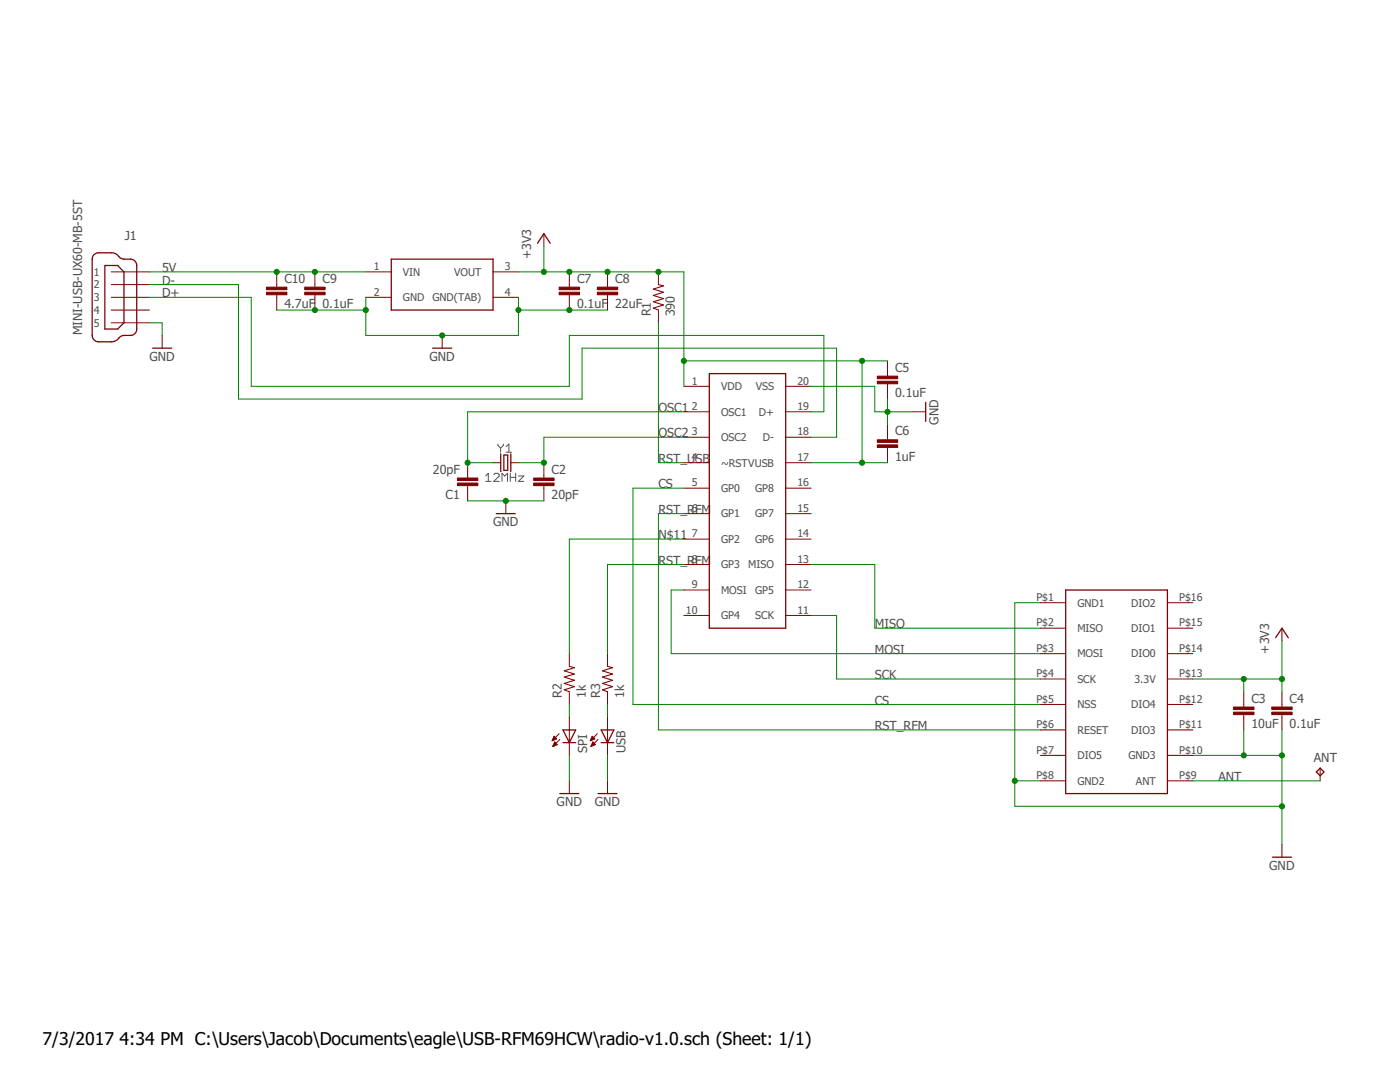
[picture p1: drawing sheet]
<svg xmlns="http://www.w3.org/2000/svg" width="279mm" height="216mm" viewBox="0 0 279 216" stroke-linecap="round" stroke-linejoin="round" font-family="sans-serif">
<g fill="none" stroke="#505050" stroke-width=".2">
<path d="M96.9 95l.6-.6v1.7M96.9 96.1h1.1M98.6 94.7l.2-.3h.6l.2 .3v.3l-1 1.1h1M99.4 88.6v.3l.5 .5M99.9 89.4v.8M100.2 96.1v-1.7l.5 .6 .6-.6v1.7M100.5 88.6v.3l-.6 .5M101 89.1l.6-.5v1.6M101 90.2h1.1M101.8 94.4v1.7M101.8 95.2h1.1M102.9 94.4v1.7"/>
<path d="M103.5 95h1l-1 1.1h1"/>
</g>
<g fill="none" stroke="#800000" stroke-width=".25">
<path d="M18.7 50.9l.7-.4h3.2l.6 .2 .7 .7a2.48 2.48 0 0 0 2.1 .3l.6 .1 .4 .4 .3 .8v12.7l-.1 .5-.4 .5a2.4 2.4 0 0 1-2.1 .2l-.5 .2-1 .8-.6 .3h-3.2l-.5-.3-.4-.4-.1-.6v-15.2zM20.9 53h2.6l1.2 1.3v10.1l-1.2 1.3h-2.6zM78.1 51.7h20.3v10.2h-20.3zM107.3 48.5l1.2-1.9 1.3 1.9M30.5 69.5h3.8M86.3 69.5h3.8M141.6 74.5h15.2v50.8h-15.2zM99.9 90.6v3.5M100.6 90.8h.7v3.1h-.7zM101.9 90.6v3.5M184.7 80.3v3.8M99 102.5h3.8"/>
<path d="M212.7 117.7h20.3v40.6h-20.3zM254.6 127.3l1.2-2 1.3 2M111.7 158.3h3.8M112.4 145.6h2.5l-1.3 2.6zM112.4 148.2h2.5M119.3 158.3h3.8M120 148.2h2.5M120 145.6h2.5l-1.3 2.6zM262.7 154l.8-.7 .7 .7-.7 .8zM253.9 171h3.8"/>
</g>
<g fill="none" stroke="#800000" stroke-width=".2">
<path d="M22.2 54.3h7.6M22.2 56.8h7.6M22.2 59.3h7.6M55.2 54.3v3M55.2 58.8v3.1M62.8 54.3v3M62.8 58.8v3.1M73 54.3h5.1M73 59.3h5.1M98.4 54.3h5.1M98.4 59.3h5.1M108.5 46.6v2.6"/>
<path d="M113.6 54.3v3M113.6 58.8v3.1M121.2 54.3v3M121.2 58.8v3.1M131.4 54.3v2.5M22.2 61.9h7.6M22.2 64.4h7.6M32.4 66.9v2.6M88.2 66.9v2.6M131.4 61.9v2.5M136.5 77.1h5.1M156.8 77.1h5.1"/>
<path d="M177.1 72v3.1M177.1 76.6v3M93.3 92.3v3.1M93.3 96.9v3M98.4 92.3h1.5M100.9 99.9v2.6M101.9 92.3h1.6M108.5 92.3v3.1M108.5 96.9v3M136.5 82.2h5.1M136.5 87.2h5.1M136.5 92.3h5.1"/>
<path d="M136.5 97.4h5.1M156.8 82.2h5.1M156.8 87.2h5.1M156.8 92.3h5.1M156.8 97.4h5.1M177.1 84.7v3.1M177.1 89.3v3M182.2 82.2h2.5M136.5 102.5h5.1M136.5 107.6h5.1M136.5 112.6h5.1M136.5 117.7h5.1"/>
<path d="M156.8 102.5h5.1M156.8 107.6h5.1M156.8 112.6h5.1M156.8 117.7h5.1M113.6 130.4v2.6M113.6 138v2.6M121.2 130.4v2.6M121.2 138v2.6M136.5 122.8h5.1M156.8 122.8h5.1M207.6 120.3h5.1M207.6 125.3h5.1"/>
<path d="M207.6 130.4h5.1M207.6 135.5h5.1M233 120.3h5.1M233 125.3h5.1M233 130.4h5.1M233 135.5h5.1M248.2 138v3.1M255.8 125.3v2.6M255.8 138v3.1M110.3 147.7h.1M110.3 147.6h.4M110.3 147.5h.7"/>
<path d="M110.3 148.9h.1M110.4 147.3h.6M110.4 148.8h.3M110.4 147.2h.5M110.4 148.7h.6M110.5 147.1h.3M110.5 148.5h.7M110.6 147h.1M110.6 148.4h.5M110.6 146.9l.5 .5-.9 .4zM110.6 148.3h.4M110.7 148.2h.1"/>
<path d="M110.7 148.1l-.4 .8M110.7 148.1l.5 .5-.9 .3M110.7 148.1h.1M111.6 146.4l-1.4 1.4M111.7 147.6l-1.4 1.3M113.6 143.1v7.6M113.6 155.8v2.5M117.9 147.7h.2M117.9 147.6h.4M118 147.5h.6M118 148.9h.1M118 147.3h.6"/>
<path d="M118 148.8h.3M118.1 147.2h.4M118.1 148.7h.5M118.1 147.1h.3M118.1 148.5h.7M118.2 147h.1M118.2 148.4h.5M118.2 146.9l.5 .5-.9 .4zM118.2 148.3h.4M118.3 148.2h.1M118.3 148.1h.1M118.3 148.1l-.4 .8"/>
<path d="M118.3 148.1l.5 .5-.9 .3M119.2 146.4l-1.4 1.4M119.3 147.6l-1.4 1.3M121.2 143.1v7.6M121.2 155.8v2.5M207.6 140.6h5.1M207.6 145.6h5.1M207.6 150.7h5.1M207.6 155.8h5.1M233 140.6h5.1M233 145.6h5.1M233 150.7h5.1"/>
<path d="M233 155.8h5.1M248.2 142.6v3M255.8 142.6v3M263.5 153.3v2.5M255.8 168.5v2.5"/>
</g>
<g fill="#800000" stroke="#800000" stroke-width=".2">
<path d="M91.3 95.4h4.1v.5h-4.1z"/>
<path d="M91.3 96.4h4.1v.5h-4.1z"/>
<path d="M106.5 96.4h4.1v.5h-4.1z"/>
<path d="M106.5 95.4h4.1v.5h-4.1z"/>
<path d="M246.2 142.1h4.1v.5h-4.1z"/>
<path d="M246.2 141.1h4.1v.5h-4.1z"/>
<path d="M253.8 142.1h4.1v.5h-4.1z"/>
<path d="M253.8 141.1h4.1v.5h-4.1z"/>
<path d="M175.1 76.1h4.1v.5h-4.1z"/>
<path d="M175.1 75.1h4.1v.5h-4.1z"/>
<path d="M175.1 88.8h4.1v.5h-4.1z"/>
<path d="M175.1 87.8h4.1v.5h-4.1z"/>
<path d="M111.6 58.3h4.1v.5h-4.1z"/>
<path d="M111.6 57.3h4.1v.5h-4.1z"/>
<path d="M119.2 58.3h4.1v.5h-4.1z"/>
<path d="M119.2 57.3h4.1v.5h-4.1z"/>
<path d="M60.8 58.3h4.1v.5h-4.1z"/>
<path d="M60.8 57.3h4.1v.5h-4.1z"/>
<path d="M53.2 58.3h4.1v.5h-4.1z"/>
<path d="M53.2 57.3h4.1v.5h-4.1z"/>
</g>
<path d="M131.4 56.8l1 .2-2 .7 2 .6-2 .6 2 .7-2 .6 2 .7-2 .6 1 .4M113.6 133l1 .2-2 .7 2 .6-2 .6 2 .6-2 .7 2 .6-2 .6 1 .4M121.2 133l1.1 .2-2.1 .7 2.1 .6-2.1 .6 2.1 .6-2.1 .7 2.1 .6-2.1 .6 1 .4" fill="none" stroke="#800000" stroke-width=".21"/>
<g fill="none" stroke="#008000" stroke-width=".2">
<path d="M29.8 59.3h20.3v17.8h63.5v-10.2h50.8v15.3h-2.5M29.8 54.3h43.2M29.8 56.8h17.8v22.8h68.6v-10.1h50.8v17.7h-5.1M73 59.3v7.6h30.5v-7.6M103.5 54.3h33v22.8M108.5 49.2v5.1M29.8 64.4h2.6v2.5M55.2 61.9h17.8M103.5 61.9h17.7M131.4 64.4v27.9h5.1M136.5 72h40.6M161.9 77.1h12.7v5.1h7.6"/>
<path d="M172 72v20.3M177.1 79.6v5.1M93.3 99.9h15.2M136.5 82.2h-43.2v10.1h5.1M136.5 87.2h-28v5.1h-5M136.5 97.4h-10.2v43.2h81.3M161.9 92.3h15.2M136.5 107.6h-22.9v22.8M136.5 112.6h-15.3v17.8M136.5 102.5h-5.1v43.1h76.2M136.5 117.7h-2.6v12.7h73.7M161.9 112.6h12.7v12.7h33"/>
<path d="M161.9 122.8h5.1v12.7h40.6M207.6 120.3h-5.1v40.6h53.3M238.1 135.5h17.7M248.2 135.5v2.5M255.8 127.9v10.1M113.6 140.6v2.5M113.6 150.7v5.1M121.2 140.6v2.5M121.2 150.7v5.1M202.5 155.8h5.1M238.1 150.7h17.7M238.1 155.8h25.4"/>
<path d="M248.2 145.6v5.1M255.8 145.6v22.9"/>
</g>
<g fill="#008000" stroke="#008000" stroke-width=".2">
<circle cx="248.2" cy="150.7" r=".51"/>
<circle cx="255.8" cy="150.7" r=".51"/>
<circle cx="255.8" cy="160.9" r=".51"/>
<circle cx="202.5" cy="155.8" r=".51"/>
<circle cx="62.8" cy="61.9" r=".51"/>
<circle cx="73" cy="61.9" r=".51"/>
<circle cx="113.6" cy="61.9" r=".51"/>
<circle cx="88.2" cy="66.9" r=".51"/>
<circle cx="103.5" cy="61.9" r=".51"/>
<circle cx="177.1" cy="82.2" r=".51"/>
<circle cx="100.9" cy="99.9" r=".51"/>
<circle cx="248.2" cy="135.5" r=".51"/>
<circle cx="255.8" cy="135.5" r=".51"/>
<circle cx="113.6" cy="54.3" r=".51"/>
<circle cx="121.2" cy="54.3" r=".51"/>
<circle cx="131.4" cy="54.3" r=".51"/>
<circle cx="136.5" cy="72" r=".51"/>
<circle cx="108.5" cy="54.3" r=".51"/>
<circle cx="172" cy="72" r=".51"/>
<circle cx="172" cy="92.3" r=".51"/>
<circle cx="62.8" cy="54.3" r=".51"/>
<circle cx="55.2" cy="54.3" r=".51"/>
<circle cx="93.3" cy="92.3" r=".51"/>
<circle cx="108.5" cy="92.3" r=".51"/>
</g>
<g font-size="3.5">
<text x="8.5" y="208.5">7/3/2017</text>
<text x="23.9" y="208.5">4:34 PM C:\Users\Jacob\Documents\eagle\USB-RFM69HCW\radio-v1.0.sch (Sheet: 1/1)</text>
</g>
<g font-size="2.5" fill="#505050">
<text x="24.9" y="47.9">J1</text>
<text x="106" y="51.7" transform="rotate(-90 106 51.7)">+3V3</text>
<text x="32.4" y="54.2">5V</text>
<text x="32.4" y="56.8">D-</text>
<text x="32.4" y="59.3">D+</text>
<text x="56.7" y="56.4">C10</text>
<text x="64.4" y="56.4">C9</text>
<text x="115.2" y="56.4">C7</text>
<text x="122.8" y="56.4">C8</text>
<text x="56.7" y="61.5">4.7uF</text>
<text x="64.4" y="61.5">0.1uF</text>
<text x="115.2" y="61.5">0.1uF</text>
<text x="122.8" y="61.5">22uF</text>
<text x="129.9" y="63.1" transform="rotate(-90 129.9 63.1)">R1</text>
<text x="134.7" y="63.1" transform="rotate(-90 134.7 63.1)">390</text>
<text x="16.4" y="66.9" transform="rotate(-90 16.4 66.9)">MINI-USB-UX60-MB-5ST</text>
<text x="29.8" y="72">GND</text>
<text x="85.7" y="72">GND</text>
<text x="178.6" y="74.2">C5</text>
<text x="131.4" y="82.2">OSC1</text>
<text x="178.6" y="79.3">0.1uF</text>
<text x="131.4" y="87.3">OSC2</text>
<text x="178.6" y="86.9">C6</text>
<text x="187.3" y="84.7" transform="rotate(-90 187.3 84.7)">GND</text>
<text x="86.4" y="94.5">20pF</text>
<text x="110.1" y="94.5">C2</text>
<text x="131.4" y="92.3">RST_USB</text>
<text x="178.6" y="92">1uF</text>
<text x="88.9" y="99.6">C1</text>
<text x="110.1" y="99.6">20pF</text>
<text x="131.4" y="97.4">CS</text>
<text x="98.4" y="105">GND</text>
<text x="131.4" y="107.6">N$11</text>
<text x="131.4" y="102.5">RST_RFM</text>
<text x="131.4" y="112.6">RST_RFM</text>
<text x="174.6" y="125.3">MISO</text>
<text x="174.6" y="130.4">MOSI</text>
<text x="253.3" y="130.4" transform="rotate(-90 253.3 130.4)">+3V3</text>
<text x="174.6" y="135.5">SCK</text>
<text x="112.1" y="139.3" transform="rotate(-90 112.1 139.3)">R2</text>
<text x="116.9" y="139.3" transform="rotate(-90 116.9 139.3)">1k</text>
<text x="119.8" y="139.3" transform="rotate(-90 119.8 139.3)">R3</text>
<text x="124.6" y="139.3" transform="rotate(-90 124.6 139.3)">1k</text>
<text x="174.6" y="140.6">CS</text>
<text x="249.7" y="140.2">C3</text>
<text x="257.4" y="140.2">C4</text>
<text x="174.6" y="145.7">RST_RFM</text>
<text x="249.7" y="145.3">10uF</text>
<text x="257.4" y="145.3">0.1uF</text>
<text x="117.2" y="150.2" transform="rotate(-90 117.2 150.2)">SPI</text>
<text x="124.8" y="150.2" transform="rotate(-90 124.8 150.2)">USB</text>
<text x="243.1" y="155.8">ANT</text>
<text x="262.2" y="152">ANT</text>
<text x="111.1" y="160.9">GND</text>
<text x="118.7" y="160.9">GND</text>
<text x="253.3" y="173.6">GND</text>
</g>
<g font-size="2.1" fill="#505050">
<text x="74.6" y="53.9">1</text>
<text x="100.7" y="53.9">3</text>
<text x="18.7" y="55">1</text>
<text x="18.7" y="57.5">2</text>
<text x="74.6" y="59">2</text>
<text x="80.4" y="55">VIN</text>
<text x="90.6" y="55">VOUT</text>
<text x="100.7" y="59">4</text>
<text x="18.7" y="60.1">3</text>
<text x="18.7" y="62.6">4</text>
<text x="18.7" y="65.2">5</text>
<text x="80.4" y="60.1">GND</text>
<text x="86.3" y="60.1">GND(TAB)</text>
<text x="138.1" y="76.7">1</text>
<text x="143.9" y="77.9">VDD</text>
<text x="150.8" y="77.9">VSS</text>
<text x="159.1" y="76.7">20</text>
<text x="138.1" y="81.8">2</text>
<text x="143.9" y="82.9">OSC1</text>
<text x="151.5" y="82.9">D+</text>
<text x="159.1" y="81.8">19</text>
<text x="138.1" y="86.9">3</text>
<text x="143.9" y="88">OSC2</text>
<text x="152.2" y="88">D-</text>
<text x="159.1" y="86.9">18</text>
<text x="138.1" y="92">4</text>
<text x="143.9" y="93.1">~RSTVUSB</text>
<text x="159.1" y="92">17</text>
<text x="138.1" y="97.1">5</text>
<text x="143.9" y="98.2">GP0</text>
<text x="150.7" y="98.2">GP8</text>
<text x="159.1" y="97.1">16</text>
<text x="138.1" y="102.1">6</text>
<text x="138.1" y="107.2">7</text>
<text x="143.9" y="103.3">GP1</text>
<text x="150.7" y="103.3">GP7</text>
<text x="159.1" y="107.2">14</text>
<text x="159.1" y="102.1">15</text>
<text x="138.1" y="112.3">8</text>
<text x="143.9" y="108.3">GP2</text>
<text x="143.9" y="113.4">GP3</text>
<text x="149.3" y="113.4">MISO</text>
<text x="150.7" y="108.3">GP6</text>
<text x="159.1" y="112.3">13</text>
<text x="138.1" y="117.4">9</text>
<text x="143.9" y="118.5">MOSI</text>
<text x="150.7" y="118.5">GP5</text>
<text x="159.1" y="117.4">12</text>
<text x="206.8" y="119.9">P$1</text>
<text x="235.3" y="119.9">P$16</text>
<text x="136.9" y="122.4">10</text>
<text x="143.9" y="123.6">GP4</text>
<text x="150.7" y="123.6">SCK</text>
<text x="159.1" y="122.4">11</text>
<text x="206.8" y="125">P$2</text>
<text x="215" y="121">GND1</text>
<text x="225.7" y="121">DIO2</text>
<text x="235.3" y="125">P$15</text>
<text x="206.8" y="130.1">P$3</text>
<text x="215" y="126.1">MISO</text>
<text x="215" y="131.2">MOSI</text>
<text x="225.7" y="131.2">DIO0</text>
<text x="225.7" y="126.1">DIO1</text>
<text x="235.3" y="130.1">P$14</text>
<text x="206.8" y="135.1">P$4</text>
<text x="215" y="136.3">SCK</text>
<text x="226.4" y="136.3">3.3V</text>
<text x="235.3" y="135.1">P$13</text>
<text x="206.8" y="140.2">P$5</text>
<text x="215" y="141.3">NSS</text>
<text x="225.7" y="141.3">DIO4</text>
<text x="235.3" y="140.2">P$12</text>
<text x="206.8" y="145.3">P$6</text>
<text x="215" y="146.4">RESET</text>
<text x="225.7" y="146.4">DIO3</text>
<text x="235.3" y="145.3">P$11</text>
<text x="206.8" y="150.4">P$7</text>
<text x="206.8" y="155.5">P$8</text>
<text x="215" y="151.5">DIO5</text>
<text x="225.2" y="151.5">GND3</text>
<text x="235.3" y="155.5">P$9</text>
<text x="235.3" y="150.4">P$10</text>
<text x="215" y="156.6">GND2</text>
<text x="226.7" y="156.6">ANT</text>
</g>
</svg>
